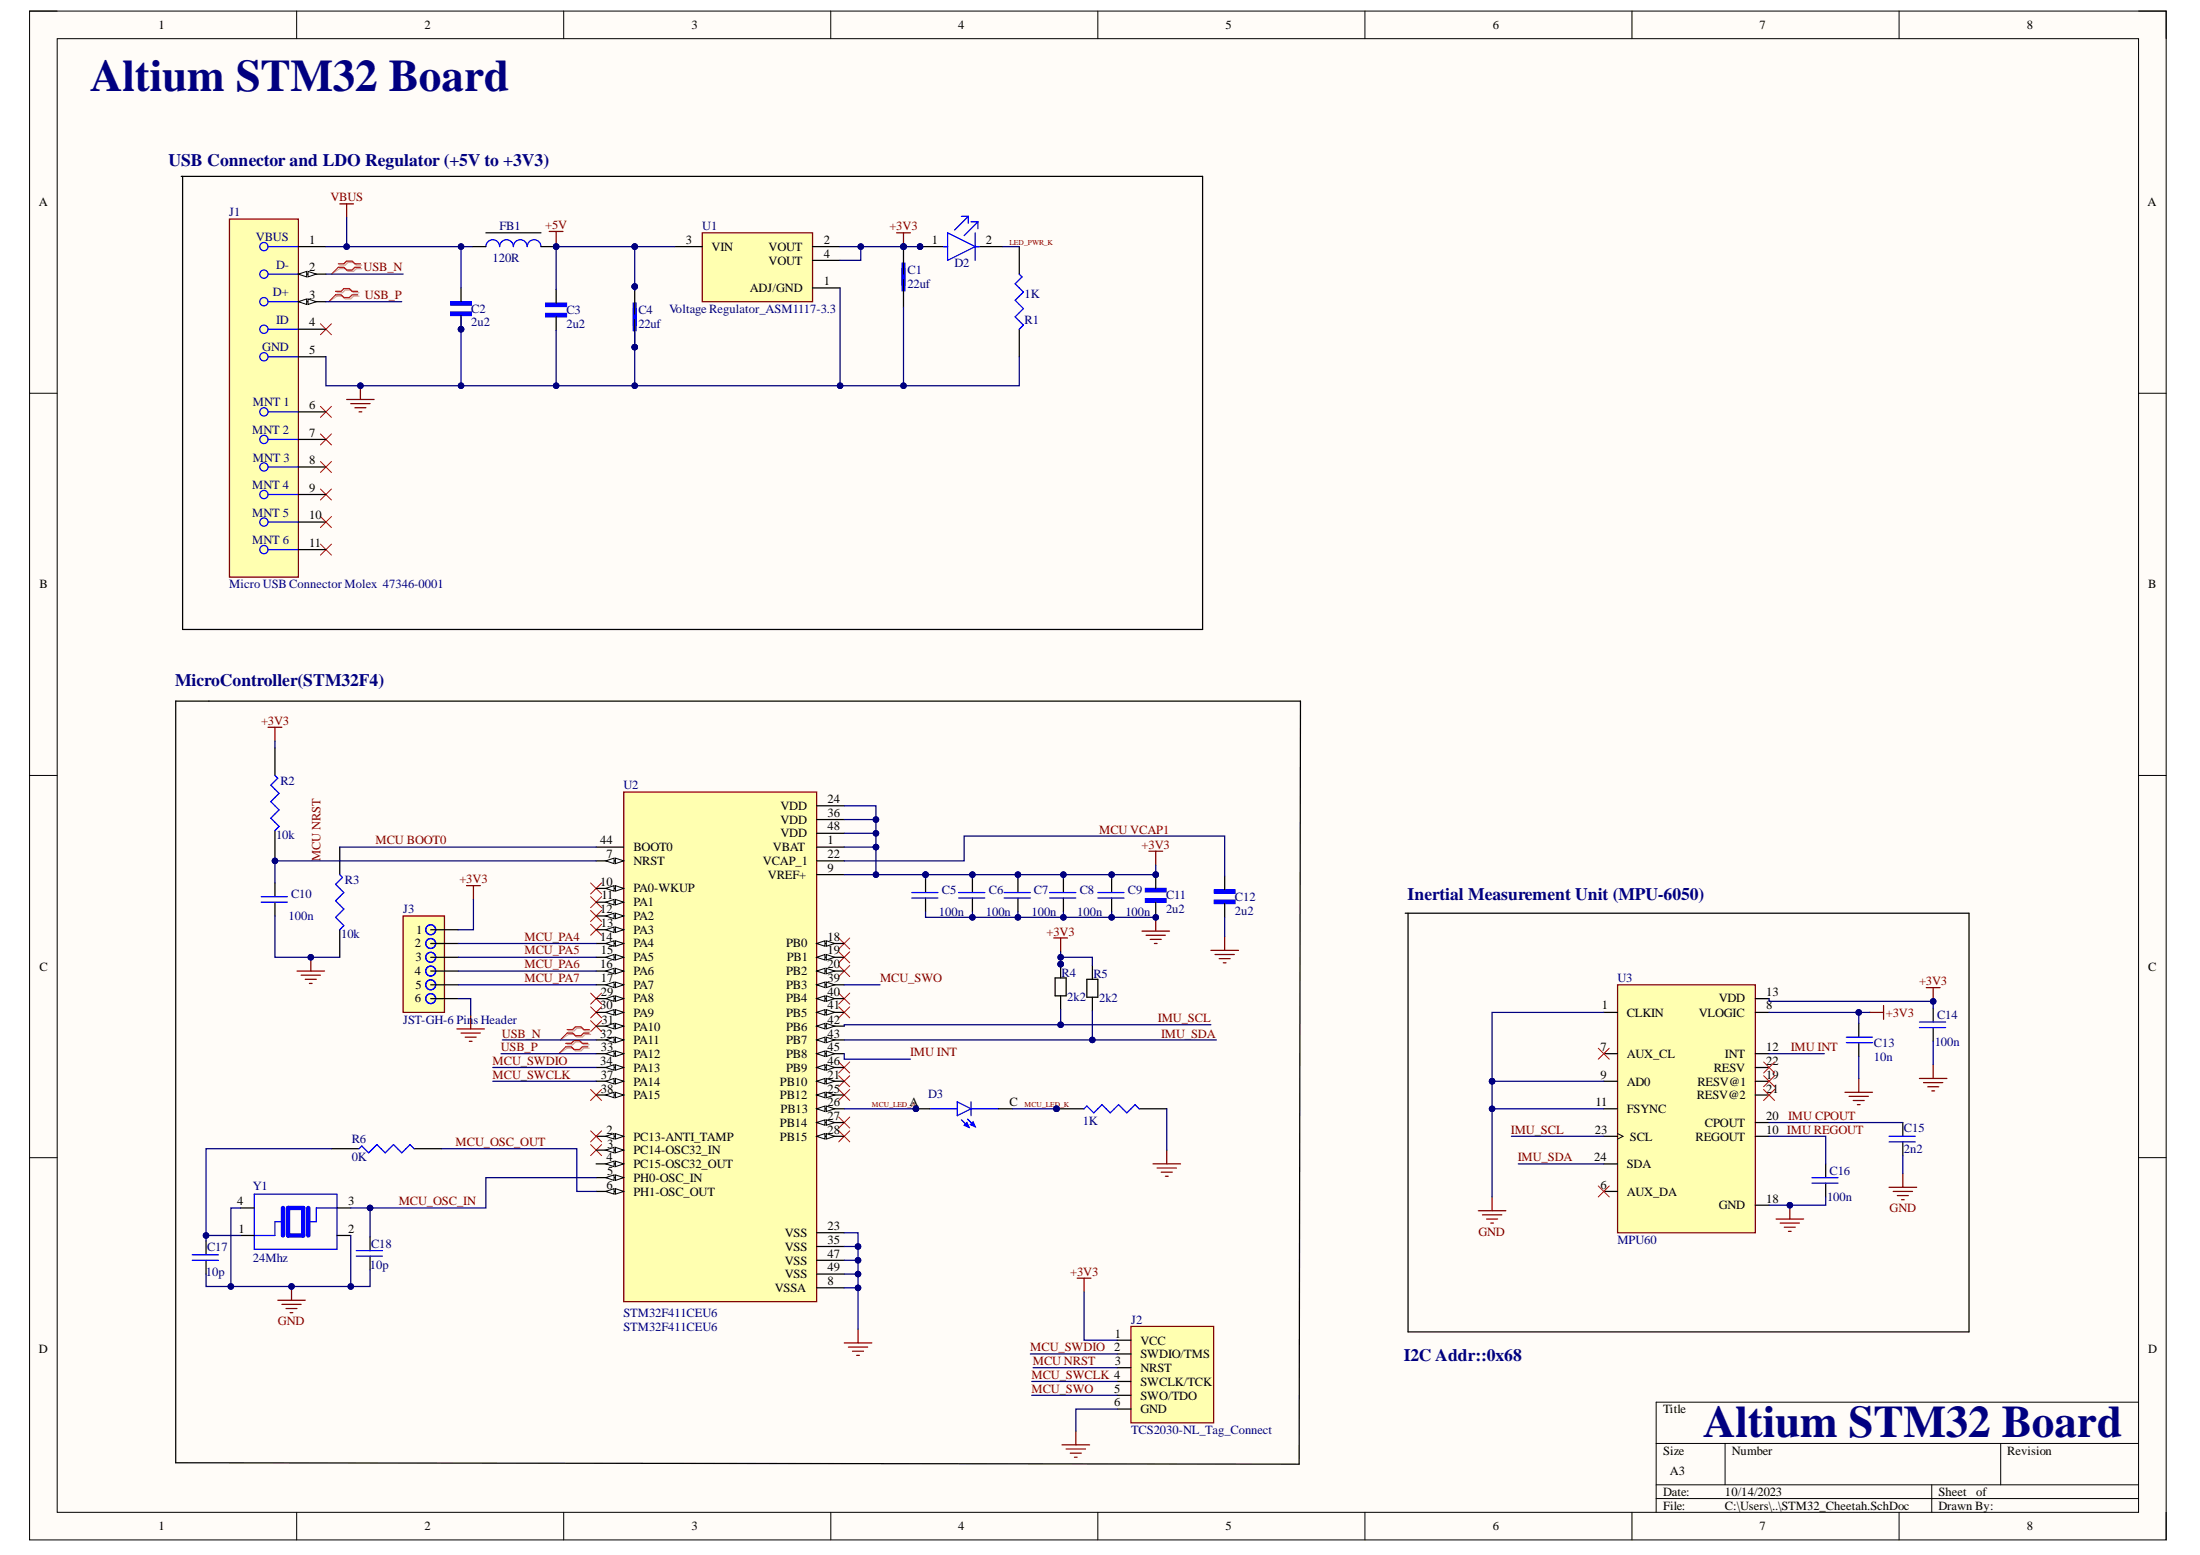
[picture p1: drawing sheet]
# Altium project Cheetah.PrjPcb
1 sheet, 35 parts. Net scope: global (net labels, ports and power ports of the same name join across sheets).
Board file: Copy of Copy of PCB1_backup.~(47).~(13) new.PcbDoc

## Sheet STM32_Cheetah.SchDoc
size A3; SheetNumber: 1; SheetTotal: 1

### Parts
1K  Resistor_0402_Generic  [Resistor_0402_Generic]  (value not drawn)
C1  22uf  [CAPC2012X140N]
C2  2u2  [CAP_0603_Generic]
C3  2u2  [CAP_0603_Generic]
C4  22uf  [CAPC2012X140N]
C5  100n  [CAP_0402_Generic]
C6  100n  [CAP_0402_Generic]
C7  100n  [CAP_0402_Generic]
C8  100n  [CAP_0402_Generic]
C9  100n  [CAP_0402_Generic]
C10  100n  [CAP_0402_Generic]
C11  2u2  [CAP_0603_Generic]
C12  2u2  [CAP_0603_Generic]
C13  10n  [CAP_0402_Generic]
C14  100n  [CAP_0402_Generic]
C15  2n2  [CAP_0402_Generic]
C16  100n  [CAP_0402_Generic]
C17  10p  [CAP_0402_Generic]
C18  10p  [CAP_0402_Generic]
D2  LED Green Wurth Elektronik 150080GS75000  [LED 0508 Green SMT]  (value not drawn)
D3  0402 RED LED  [RED_LED_0402]  (value not drawn)
FB1  120R  [FB 0603]
J1  Micro USB Connector Molex  47346-0001  [Molex_0_MFG]
J2  TCS2030-NL_Tag_Connect  [TCS_Tag-Connect]
J3  JST-GH-6 Pins Header  [JST-GH 6 Pins Connector]
R1  1K  [Resistor_0402_Generic]
R2  10k  [Resistor_0402_Generic]
R3  10k  [Resistor_0402_Generic]
R4  2k2  [Resistor_0402_Generic]
R5  2k2  [Resistor_0402_Generic]
R6  0K  [Resistor_0402_Generic]
U1  Voltage Regulator_ASM1117-3.3  [Voltage_Regulator ASM1117-3.3]
U2  STM32F411CEU6  [STM32F411CEU6]
U3  MPU60  [MPU60]
Y1  24Mhz  [TSX-Crystal Oscillator 24Mhz]

### Blocks framed on the sheet
MicroController(STM32F4): 1K C5-C12 C17 C18 D3 J2 J3 R2-R6 U2 Y1
Inertial Measurement Unit (MPU-6050): C13-C16 U3

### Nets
+3V3: C1.2 C5.2 C6.2 C7.2 C8.2 C9.2 C11.2 C13.1 C14.2 D2.1(A) J2.1(VCC) J3.1 R2.2 R4.2 R5.2 U1.2(VOUT) U1.4(VOUT) U2.1(VBAT) U2.9(VREF+) U2.24(VDD) U2.36(VDD) U2.48(VDD) U3.8(VLOGIC) U3.13(VDD)
+5V: C3.2 C4.2 FB1.2 U1.3(VIN)
GND: 1K.1 C1.1 C2.1 C3.1 C4.1 C5.1 C6.1 C7.1 C8.1 C9.1 C10.1 C11.1 C12.1 C13.2 C14.1 C15.1 C16.1 C17.1 C18.1 J1.5(GND) J2.6(GND) J3.6 R1.1 R3.1 U1.1(ADJ/GND) U2.8(VSSA) U2.23(VSS) U2.35(VSS) U2.47(VSS) U2.49(VSS) U3.1(CLKIN) U3.9(AD0) U3.11(FSYNC) U3.18(GND) Y1.2 Y1.4
VBUS: C2.2 FB1.1 J1.1(VBUS)
IMU CPOUT: C15.2 U3.20(CPOUT)
IMU INT: U2.45(PB8) U3.12(INT)
IMU REGOUT: C16.2 U3.10(REGOUT)
IMU_SCL: R4.1 U2.42(PB6) U3.23(SCL)
IMU_SDA: R5.1 U2.43(PB7) U3.24(SDA)
LED_PWR_K: D2.2(C) R1.2
MCU BOOT0: R3.2 U2.44(BOOT0)
MCU NRST: C10.2 J2.3(NRST) R2.1 U2.7(NRST)
MCU VCAP1: C12.2 U2.22(VCAP_1)
MCU_LED_A: D3.A U2.26(PB13)
MCU_LED_K: 1K.2 D3.C
MCU_OSC_IN: C18.2 U2.5(PH0-OSC_IN) Y1.3
MCU_OSC_OUT: R6.1 U2.6(PH1-OSC_OUT)
MCU_PA4: J3.2 U2.14(PA4)
MCU_PA5: J3.3 U2.15(PA5)
MCU_PA6: J3.4 U2.16(PA6)
MCU_PA7: J3.5 U2.17(PA7)
MCU_SWCLK: J2.4(SWCLK/TCK) U2.37(PA14)
MCU_SWDIO: J2.2(SWDIO/TMS) U2.34(PA13)
MCU_SWO: J2.5(SWO/TDO) U2.39(PB3)
USB_N: J1.2(D-) U2.32(PA11)
USB_P: J1.3(D+) U2.33(PA12)
NetC17_2: C17.2 R6.2 Y1.1

Not connected (* = marked no-connect by the designer): J1 4(ID)* 6(MNT_1)* 7(MNT_2)* 8(MNT_3)* 9(MNT_4)* 10(MNT_5)* 11(MNT_6)*; U2 2(PC13-ANTI_TAMP)* 3(PC14-OSC32_IN)* 4(PC15-OSC32_OUT) 10(PA0-WKUP)* 11(PA1)* 12(PA2)* 13(PA3)* 18(PB0)* 19(PB1)* 20(PB2)* 21(PB10)* 25(PB12)* 27(PB14)* 28(PB15)* 29(PA8)* 30(PA9)* 31(PA10)* 38(PA15)* 40(PB4)* 41(PB5)* 46(PB9)*; U3 6(AUX_DA)* 7(AUX_CL)* 19(RESV@1)* 21(RESV@2)* 22(RESV)*

### Layout directives
differential pair; differential pair class DEF_USB: USB_N, USB_P

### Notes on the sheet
- Altium STM32 Board
- USB Connector and LDO Regulator (+5V to +3V3)
- I2C Addr::0x68
